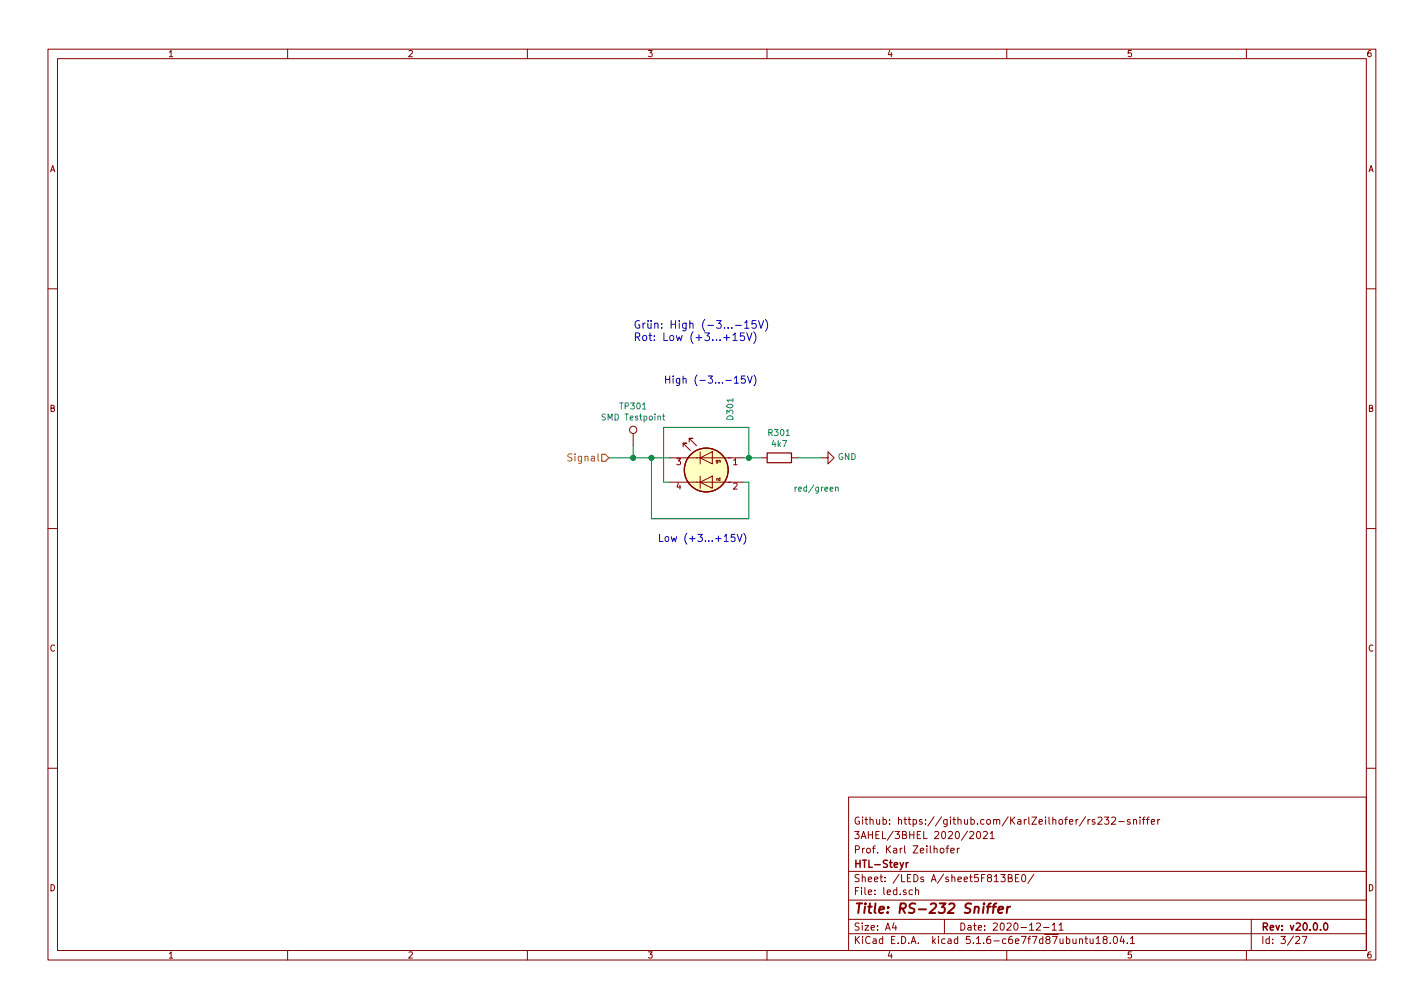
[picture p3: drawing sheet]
<svg xmlns="http://www.w3.org/2000/svg" width="297mm" height="210mm" viewBox="0 0 297 210" stroke-linecap="round" stroke-linejoin="round" font-family="sans-serif">
<g fill="none" stroke="#840000" stroke-width=".21">
<path d="M10 10.3h277v189.9h-277zM12 12.2h273v186.1h-273zM60 10.3v1.9M110 10.3v1.9M160 10.3v1.9M210 10.3v1.9M260 10.3v1.9M10 60.2h2M285 60.2h2M132.1 90.4v2.6M139.7 95.5h15.2M142.5 93.2v-.7h.8h-.8l1.5 1.5"/>
<path d="M143.8 92.2v-.8h.7h-.7l1.5 1.6M146 95.5l2.6-1.3v2.6zM146 94.2v2.6M146 99.3v2.5M158.7 95.5h1.3M165.1 95.5h1.3M171.4 95.5h1.3v-1.3l1.3 1.3-1.3 1.3v-1.3M10 110.3h2M139.7 100.6h15.2M146 100.6l2.6-1.3v2.5zM285 110.3h2M10 160.2h2"/>
<path d="M177 166.3h108v32h-108zM196.2 177.1l.2-.2 .4 .2 .1 .5-.1 .2-.4 .1-.2-.1zM197.3 176.9h.6M197.9 176.4l-.3 .3v1.2M198.3 177.4l.8-.1-.1-.3-.4-.1-.3 .2 .1 .7h.6M199.7 176.9v1M200.1 176.9l-.4 .3M202.3 173.6l.5-.2 .3 .5-.9 1h.9M203.8 173.6l.2-.2a.8 .8 0 0 1 .6 .8 .8 .8 0 0 1-.6 .7l-.3-.5zM205.1 173.6l.6-.2 .3 .5-.9 1h.9M206.6 173.9l.4-.5v1.5M206.6 174.9h.8"/>
<path d="M227.4 170.9l-.5 .3M228.4 171l-.4-.1-.2 .2 .1 .3 .5 .1v.4h-.6M229 170.6l.6-.2 .3 .5-.9 1h.9M230.4 170.4h.9l-.5 .6 .4 .1v.7l-.2 .1-.6-.1M231.9 170.6l.5-.2 .3 .5-.9 1h.9M233.4 171.4h1.1M235.7 171l-.3-.1-.2 .2v.3l.5 .1v.4h-.5M236.4 171.1l.3-.2 .3 .1 .1 .9M236.4 170.9v1M237.8 170.4v.2M237.8 170.9v1M238.3 170.9h.6"/>
<path d="M238.9 170.4l-.4 .3v1.2M239.1 170.9h.6M239.7 170.4l-.3 .3v1.2M240.2 171.4l.7-.1-.1-.3-.4-.1-.2 .2v.8h.6M241.5 170.9v1M241.9 170.9l-.4 .3M285 160.2h2M60 198.3v1.9M110 198.3v1.9M160 198.3v1.9M177 194.8h108M177 191.8h108"/>
<path d="M177 187.8h108M177 181.8h108M186.5 192.5l-.4 1h1M186.8 193v1M190.3 185.7l-.4-.1-.3 .3 .1 .6 .2 .1 .4-.1M191 185.7l.2-.1 .4 .1v.9M191 185.1v1.5M197 191.8v3M208.8 182.4h.9l-.5 .6 .4 .1v.7l-.2 .1-.6-.1M210 198.3v1.9M210.3 183.1l.7-.1v-.4l-.7-.2v1.5h.6l.2-.1 .1-.4-.4-.3M211.8 183.1h.5"/>
<path d="M212.5 182.4h-.7v1.5h.7M213.3 182.5l.2-.1a.8 .8 0 0 1 .5 .8 .8 .8 0 0 1-.5 .7 1 1 0 0 1-.2-1.4zM215.7 182.3l-1.3 2M216.2 192.7l.6-.2 .2 .5-.9 1h.9M217.7 193.5h1.1M219.5 193l.4-.5v1.5M219.5 194h.8M220.9 193l.4-.5v1.5M220.9 194h.9M225.2 196l.2-.2 .3 .1 .1 .9M226.3 195.8h.6M226.5 195.3v1.3l.4 .2"/>
<path d="M227.4 195.8l.1 .9 .3 .1 .2-.1M228 195.8v1M228.7 195.8l.4-.5v1.5M228.7 196.8h.8M230.4 196l-.3-.2v-.3l.3-.2 .4 .1 .1 .4-.7 .2-.1 .3v.4l.3 .1h.3l.2-.3v-.4l-.2-.1M231.6 196.7v.1M232.4 195.4l.2-.1a.8 .8 0 0 1 .5 .8 .8 .8 0 0 1-.5 .7 1 1 0 0 1-.2-1.4zM234 195.2l-.3 1.1h.9M234.4 195.8v1M235.2 196.7v.1M235.8 195.8l.4-.5v1.5M235.8 196.8h.9"/>
<path d="M260 198.3v1.9M261 191.8v6.5M270.3 195.5l.5-.2 .3 .5-.9 1h.9M271.6 195.3h1l-.6 1.5"/>
<circle cx="132.1" cy="89.7" r=".76"/>
</g>
<path d="M189 179.9v1M189.5 179.9l-.5 .3M276.2 192.7l.3-.2a.8 .8 0 0 1 .5 .8 .8 .8 0 0 1-.5 .7l-.3-.1-.1-.4z" fill="none" stroke="#840000" stroke-width=".3"/>
<path d="M205.9 189.1h.7M206.7 188.4l-.4 .1-.1 .2-.2 1.7M207 189.1h.8M207.8 188.4l-.3 .1-.2 .2-.2 1.7M208.3 189.8l.9-.2v-.4h-.8l-.2 1 .3 .2 .5-.1M210.2 189.1l-.2 1.3M210.7 189.1l-.4 .1-.2 .3" fill="none" stroke="#840000" stroke-width=".41"/>
<circle cx="147.3" cy="98" r="4.6" fill="#ffffc2" stroke="#ffffc2" stroke-width=".21"/>
<g fill="none" stroke="#840000" stroke-width=".25">
<path d="M160 94.5h5.1v2h-5.1z"/>
<circle cx="147.3" cy="98" r="4.6"/>
</g>
<path d="M138.2 86.8h.5M138.4 86.4v1l.3 .2M165.8 101.6v.9M166.2 101.6l-.4 .2M174.3 101.7h.5l.1 .8" fill="none" stroke="#008484" stroke-width=".21"/>
<path d="M127 95.5h12.7M132.1 93v2.5M135.9 95.5v12.7h20.3v-7.6h-1.3M154.9 95.5h3.8M156.2 95.5v-6.4h-17.8v11.5h1.3M166.4 95.5h5" fill="none" stroke="#008400" stroke-width=".21"/>
<path d="M125.5 94.8h.8l.7 .7-.7 .7h-.8z" fill="none" stroke="#848400" stroke-width=".25"/>
<g fill="none" stroke="#0000c2" stroke-width=".21">
<path d="M152.9 69.9l.4-.5v1.6M152.9 71h.9M153.2 78.9l.4-.5v1.5M153.2 79.9h.9M153.4 67.9h1.2M155.2 69.4h-.7l-.1 .8 .2-.2 .6 .1 .1 .3-.1 .5-.2 .1-.6-.1M155.3 67.3l.5-.4v1.6M155.3 68.5h.9M155.4 78.4h-.7l-.1 .7 .2-.1 .5 .1 .2 .2-.1 .5-.2 .1-.6-.1M155.8 69.4l.5 1.6 .5-1.6M155.9 78.4l.5 1.5 .5-1.5M157.2 69.2a1.84 1.84 0 0 1 0 2.4"/>
<path d="M157.3 78.2a1.71 1.71 0 0 1 0 2.3M157.7 66.9h-.8l-.1 .7 .3-.1 .5 .1 .2 .2-.1 .5-.2 .2-.7-.2M158.2 66.9l.5 1.6 .6-1.6M159.7 66.6a1.84 1.84 0 0 1 0 2.5M153.3 111.4h-.7l-.1 .8 .2-.2 .5 .1 .1 .2v.5l-.2 .1-.6-.1M153.8 111.4l.5 1.5 .5-1.5M155.1 111.2a1.71 1.71 0 0 1 0 2.3"/>
</g>
<g fill="#008400" stroke="#008400" stroke-width=".25">
<circle cx="135.9" cy="95.5" r=".51"/>
<circle cx="156.2" cy="95.5" r=".51"/>
<circle cx="132.1" cy="95.5" r=".51"/>
</g>
<text font-size="2.8" fill="#840000" x="178" y="190.5">Title: RS-232 Sniffer</text>
<g font-size="2.2" fill="#0000c2">
<text x="132.1" y="68.5">Grün: High (-3...-15V)</text>
<text x="132.1" y="71.1">Rot: Low (+3...+15V)</text>
</g>
<g font-size="2.1" fill="#0000c2">
<text x="138.4" y="80">High (-3...-15V)</text>
<text x="137.2" y="113">Low (+3...+15V)</text>
</g>
<text font-size="2.1" fill="#848400" x="119" y="96.2">Signal</text>
<g font-size="2.1" fill="#840000">
<text x="178" y="172">Github: https://github.com/KarlZeilhofer/rs232-sniffer</text>
<text x="178" y="178">Prof. Karl Zeilhofer</text>
<text x="178" y="175">3AHEL/3BHEL 2020/2021</text>
<text x="178" y="184">Sheet: /LEDs A/sheet5F813BE0/</text>
<text x="178" y="181">HTL-Steyr</text>
<text x="178" y="186.7">File: led.sch</text>
<text x="178" y="196.9">KiCad E.D.A. kicad 5.1.6-c6e7f7d87ubuntu18.04.1</text>
<text x="178" y="194.1">Size: A4</text>
<text x="200" y="194.1">Date: 2020-12-11</text>
<text x="263" y="194.1">Rev: v20.0.0</text>
<text x="263" y="196.9">Id: 3/27</text>
</g>
<g font-size="1.8" fill="#840000">
<text x="35" y="11.9">1</text>
<text x="85" y="11.9">2</text>
<text x="135" y="11.9">3</text>
<text x="185" y="11.9">4</text>
<text x="235" y="11.9">5</text>
<text x="285" y="11.9">6</text>
<text x="10.4" y="35.9">A</text>
<text x="285.4" y="35.9">A</text>
<text x="10.4" y="85.9">B</text>
<text x="285.4" y="85.9">B</text>
<text x="141.1" y="97">3</text>
<text x="152.9" y="97">1</text>
<text x="141.1" y="102.1">4</text>
<text x="152.9" y="102.1">2</text>
<text x="10.4" y="135.9">C</text>
<text x="285.4" y="135.9">C</text>
<text x="10.4" y="185.9">D</text>
<text x="285.4" y="185.9">D</text>
<text x="35" y="199.9">1</text>
<text x="85" y="199.9">2</text>
<text x="135" y="199.9">3</text>
<text x="185" y="199.9">4</text>
<text x="235" y="199.9">5</text>
<text x="285" y="199.9">6</text>
</g>
<g font-size="1.8" fill="#008484">
<text x="125.9" y="87.7">SMD Testpoint</text>
<text x="129.5" y="85.4">TP301</text>
<text x="153" y="87.4" transform="rotate(-90 153 87.4)">D301</text>
<text x="160.4" y="90.9">R301</text>
<text x="161.1" y="93.2">4k7</text>
<text x="174.8" y="95.9">GND</text>
<text x="166.3" y="102.5">red/green</text>
</g>
<g font-size=".8" fill="#840000">
<text x="149.4" y="96.5">gn</text>
<text x="149.5" y="100.3">rd</text>
</g>
</svg>
